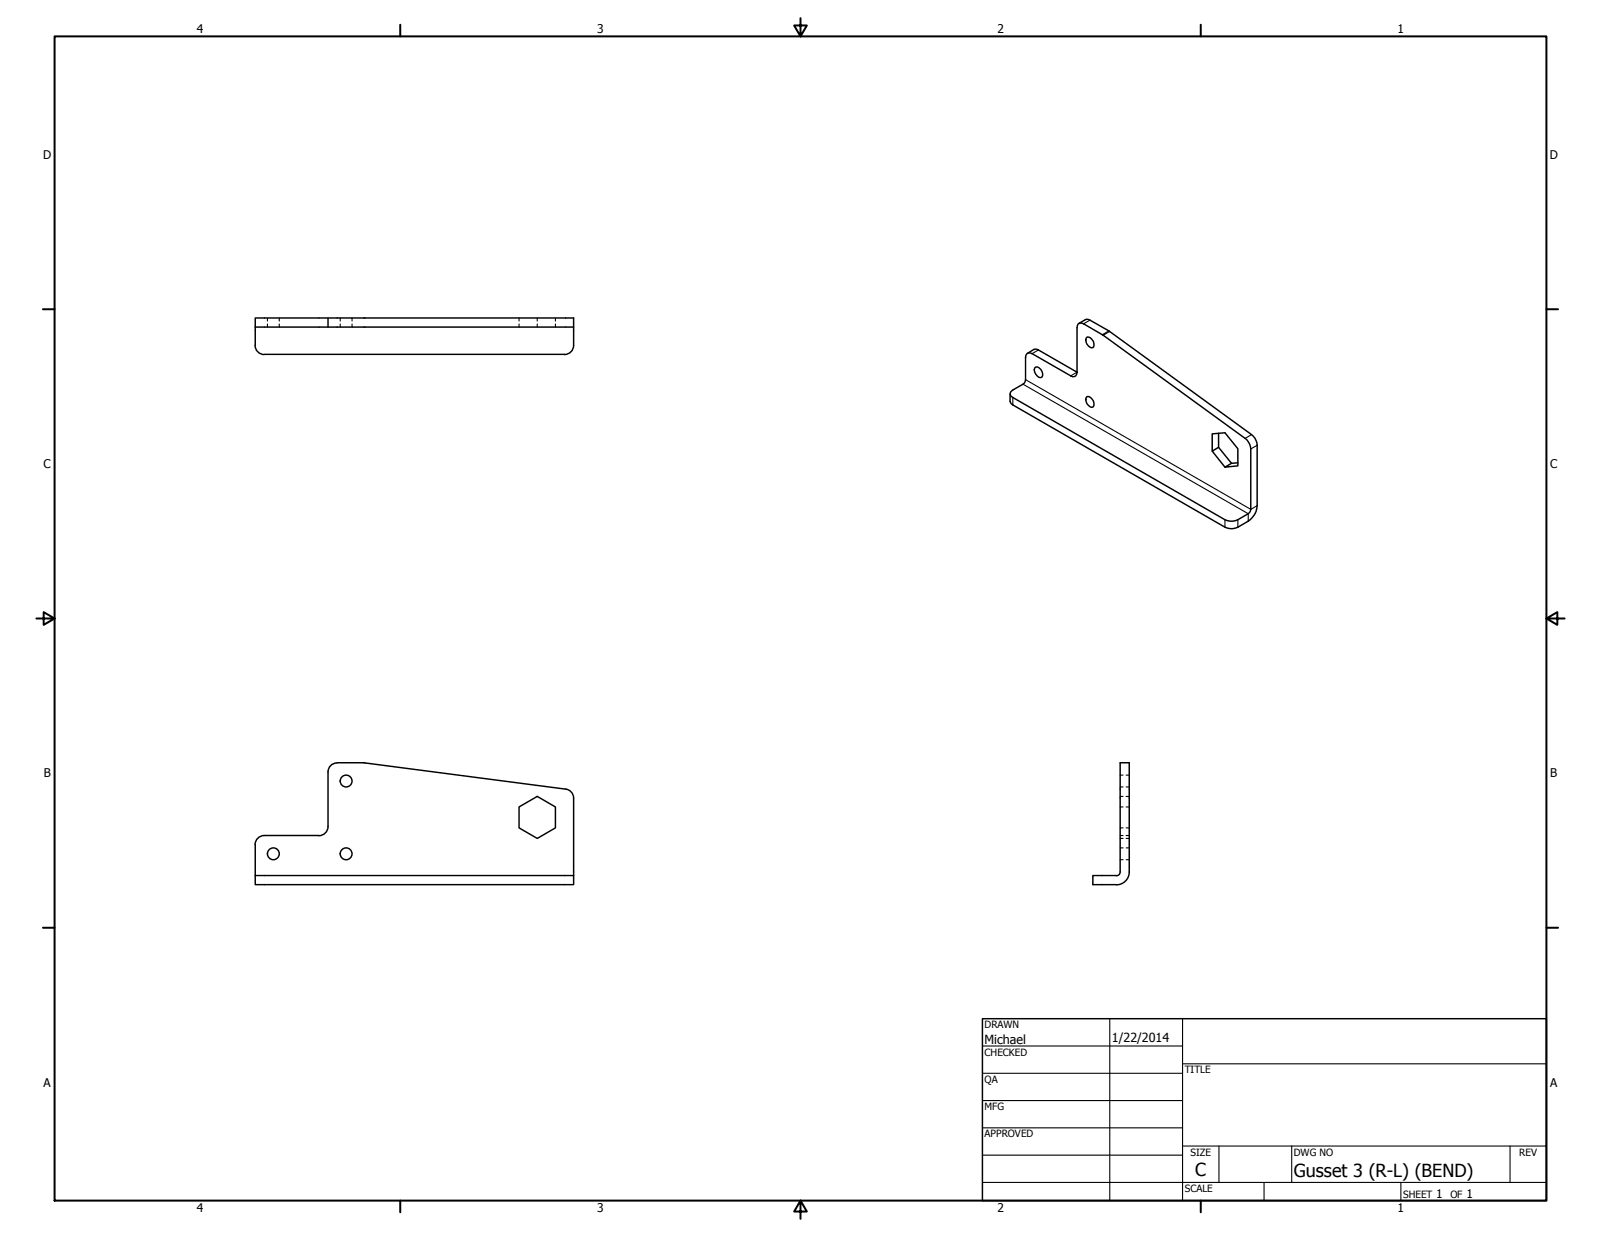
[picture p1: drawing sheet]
<svg xmlns="http://www.w3.org/2000/svg" width="559mm" height="432mm" viewBox="0 0 559 432" stroke-linecap="round" stroke-linejoin="round" font-family="sans-serif">
<!-- layer: Visible (ANSI) -->
<g fill="none" stroke="#000" stroke-width=".51">
<path d="M89.1 111h111.1v3.2h-111.1zM89.1 114.2v6.3M114.5 111v3.2M200.2 114.2v6.3M375.9 114.4v15.5l-13.4-7.7M378.2 113l6.5 3.8M379.4 117.7a2.6 2.6 0 0 1 2.2 3.5 2.36 2.36 0 0 1-2.5-3.2zM380.4 111.8l6.6 3.7M385.1 117l49.5 36M387.3 115.7l49.5 36M89 120.6a3.1 3.1 0 0 0 3.3 3.1l104.7 .1a3.2 3.2 0 0 0 3.2-3.2M353.5 138.7l74 42.7"/>
<path d="M357.1 134.1l-3.6 2M357.9 124.8v7.7M360.2 123.4l13.5 7.8M361.1 128.5l.4-.4a2.45 2.45 0 0 1 2.2 3.5 2.36 2.36 0 0 1-2.6-3.1zM379.4 138.4a2.6 2.6 0 0 1 2.2 3.6 2.36 2.36 0 0 1-2.5-3.2zM353.5 141.4l74 42.6a5.1 5.1 0 0 0 4.6 0l3.6-2.1M423.1 157.5v-6.1l4.4-.3 4.6 5.6v5.9l-4.6 .5 2.3-1.4M425.3 151.3v4.8l4.5 5.6 2.3-.2M425.3 156.1l-2.2 1.4 4.4 5.6M436.6 156.7v21.1M438.8 155.4v21.1M435.7 179.3l-3.6 2.1"/>
<path d="M117.6 266.3a3.1 3.1 0 0 0-3.1 3.1v19.1a3.2 3.2 0 0 1-3.2 3.2M117.7 266.3h9.7l70 9.2M197.4 275.4a3.2 3.2 0 0 1 2.8 3.2v27M89.1 294.8v10.8M111.3 291.7h-19.1a3.2 3.2 0 0 0-3.2 3.2M181.2 281.7l6.3-3.7 6.4 3.7v7.3l-6.4 3.7-6.3-3.7zM89.1 305.6h111.1v3.2h-111.1zM389.7 308.8h-8.3v-3.2h8.3a1.18 1.18 0 0 0 1.3-1.2v-38.1h3.1v38.1a4.5 4.5 0 0 1-4.4 4.5"/>
<circle cx="120.8" cy="272.6" r="2.06"/>
<circle cx="95.4" cy="298" r="2.06"/>
<circle cx="120.8" cy="298" r="2.06"/>
</g>
<!-- layer: Hidden (ANSI) -->
<g fill="none" stroke="#000" stroke-width=".38">
<path d="M93.3 111v1.1M93.3 113.1v1.1M97.5 111v1.1M97.5 113.1v1.1M118.7 111v1.1M118.7 113.1v1.1M122.9 111v1.1M122.9 113.1v1.1M181.2 111v1.1M181.2 113.1v1.1M187.5 111v1.1M187.5 113.1v1.1"/>
<path d="M193.9 111v1.1M193.9 113.1v1.1M391 278h1M391 274.7h1M391 270.6h1M393.1 278h1M393.1 274.7h1M393.1 270.6h1M391 291.7h1M391 281.7h1M391 289h1M391 292.7h1"/>
<path d="M391 296h1M393.1 291.7h1M393.1 281.7h1M393.1 289h1M393.1 292.7h1M393.1 296h1M391 300.1h1M393.1 300.1h1"/>
</g>
<!-- layer: Visible Narrow (ANSI) -->
<path d="M380.4 111.8l-2.2 1.2M387 115.5l-2.3 1.3M387.3 115.7l-2.2 1.3M353.5 138.7v2.7M357.1 134.1l78.6 45.2v2.6M357.9 132.5l78.7 45.3 2.2-1.3M362.5 122.2l-2.3 1.2M375.9 129.9l-2.2 1.3M436.8 151.7l-2.2 1.3M438.8 155.4l-2.2 1.3M427.5 181.4v2.6M432.1 181.4v2.6" fill="none" stroke="#000" stroke-width=".38"/>
<g fill="none" stroke="#000" stroke-width=".51">
<path d="M378.2 113a1.41 1.41 0 0 0-1.6-.1 1.41 1.41 0 0 0-.7 1.5M380.4 111.8l-.5-.3-1.1 .1-2.2 1.3M384.7 116.8l.4 .2M387 115.5l.3 .2M352.6 137.5v2.6l.4 .9 .5 .4M353.5 136.1a1.4 1.4 0 0 0-.6 2.2l.6 .4M357.9 132.5l-.4 1.2-.4 .4M360.2 123.4a1.41 1.41 0 0 0-1.6-.1 1.41 1.41 0 0 0-.7 1.5M362.5 122.2l-.6-.3-1 .1-2.3 1.3M375.9 129.9a1.36 1.36 0 0 1-.6 1.4 1.36 1.36 0 0 1-1.6-.1M434.6 153a5.3 5.3 0 0 1 2 3.7M436.8 151.7a4.8 4.8 0 0 1 2 3.7"/>
<path d="M436.6 177.8l-.5 1.1-.4 .4M438.8 176.5a6.8 6.8 0 0 1-3.1 5.4M427.5 181.4a5.1 5.1 0 0 0 4.6 0"/>
</g>
<!-- layer: Border (ANSI) -->
<g fill="none" stroke="#000" stroke-width=".7">
<path d="M19 12.7h520.8v406.4h-520.8zM139.7 8.6v4.1M279.4 6.3v6.4l-2.2-3.8h4.4l-2.2 3.8M419.1 8.6v4.1M15 107.9h4M539.8 107.9h4M12.7 215.9h6.3l-3.8-2.2v4.4l3.8-2.2M539.8 215.9l3.8 2.2v-4.4l-3.8 2.2h6.3M15 323.8h4M539.8 323.8h4M139.7 419.1v4.1M279.4 419.1l2.2 3.8h-4.4l2.2-3.8v6.3"/>
<path d="M419.1 419.1v4.1"/>
</g>
<!-- layer: Title (ANSI) -->
<g fill="none" stroke="#000" stroke-width=".38">
<path d="M387.3 355.6v63.5M412.7 355.6v63.5M342.9 365.1h69.8M342.9 374.6h69.8M412.7 371.3h127.1M342.9 384.2h69.8M342.9 393.7h69.8M342.9 412.7h196.9M342.9 403.2h69.8M412.7 400h127.1M425.4 400v12.7M441.2 412.7v6.4"/>
<path d="M450.8 400v12.7M488.9 412.7v6.4M527 400v12.7"/>
</g>
<path d="M342.9 355.6h196.9v63.5h-196.9z" fill="none" stroke="#000" stroke-width=".51"/>
<g font-size="6.3">
<text x="417.2" y="410.6">C</text>
<text x="451.6" y="410.7">Gusset 3 (R-L) (BEND)</text>
</g>
<g font-size="4.4">
<text x="343.7" y="364.3">Michael</text>
<text x="388.1" y="363.7">1/22/2014</text>
</g>
<g font-size="4.2">
<text x="68.7" y="11.7">4</text>
<text x="208.4" y="11.7">3</text>
<text x="348.1" y="11.7">2</text>
<text x="487.8" y="11.7">1</text>
<text x="15.1" y="55.5">D</text>
<text x="540.9" y="55.5">D</text>
<text x="15.2" y="163.4">C</text>
<text x="541" y="163.4">C</text>
<text x="15.3" y="271.4">B</text>
<text x="541.1" y="271.4">B</text>
<text x="15.2" y="379.3">A</text>
<text x="541" y="379.3">A</text>
<text x="501.3" y="418.3">1</text>
<text x="511.8" y="418.3">1</text>
<text x="68.7" y="423.2">4</text>
<text x="208.4" y="423.2">3</text>
<text x="348.1" y="423.2">2</text>
<text x="487.8" y="423.2">1</text>
</g>
<g font-size="3.5">
<text x="343.7" y="358.9">DRAWN</text>
<text x="343.7" y="368.5">CHECKED</text>
<text x="413.5" y="374.6">TITLE</text>
<text x="343.7" y="378">QA</text>
<text x="343.7" y="387.5">MFG</text>
<text x="343.7" y="397.1">APPROVED</text>
<text x="415.5" y="403.4">SIZE</text>
<text x="451.6" y="403.4">DWG NO</text>
<text x="530.3" y="403.4">REV</text>
<text x="413.5" y="416.1">SCALE</text>
<text x="489.7" y="418.3">SHEET</text>
<text x="506.2" y="418.3">OF</text>
</g>
</svg>
